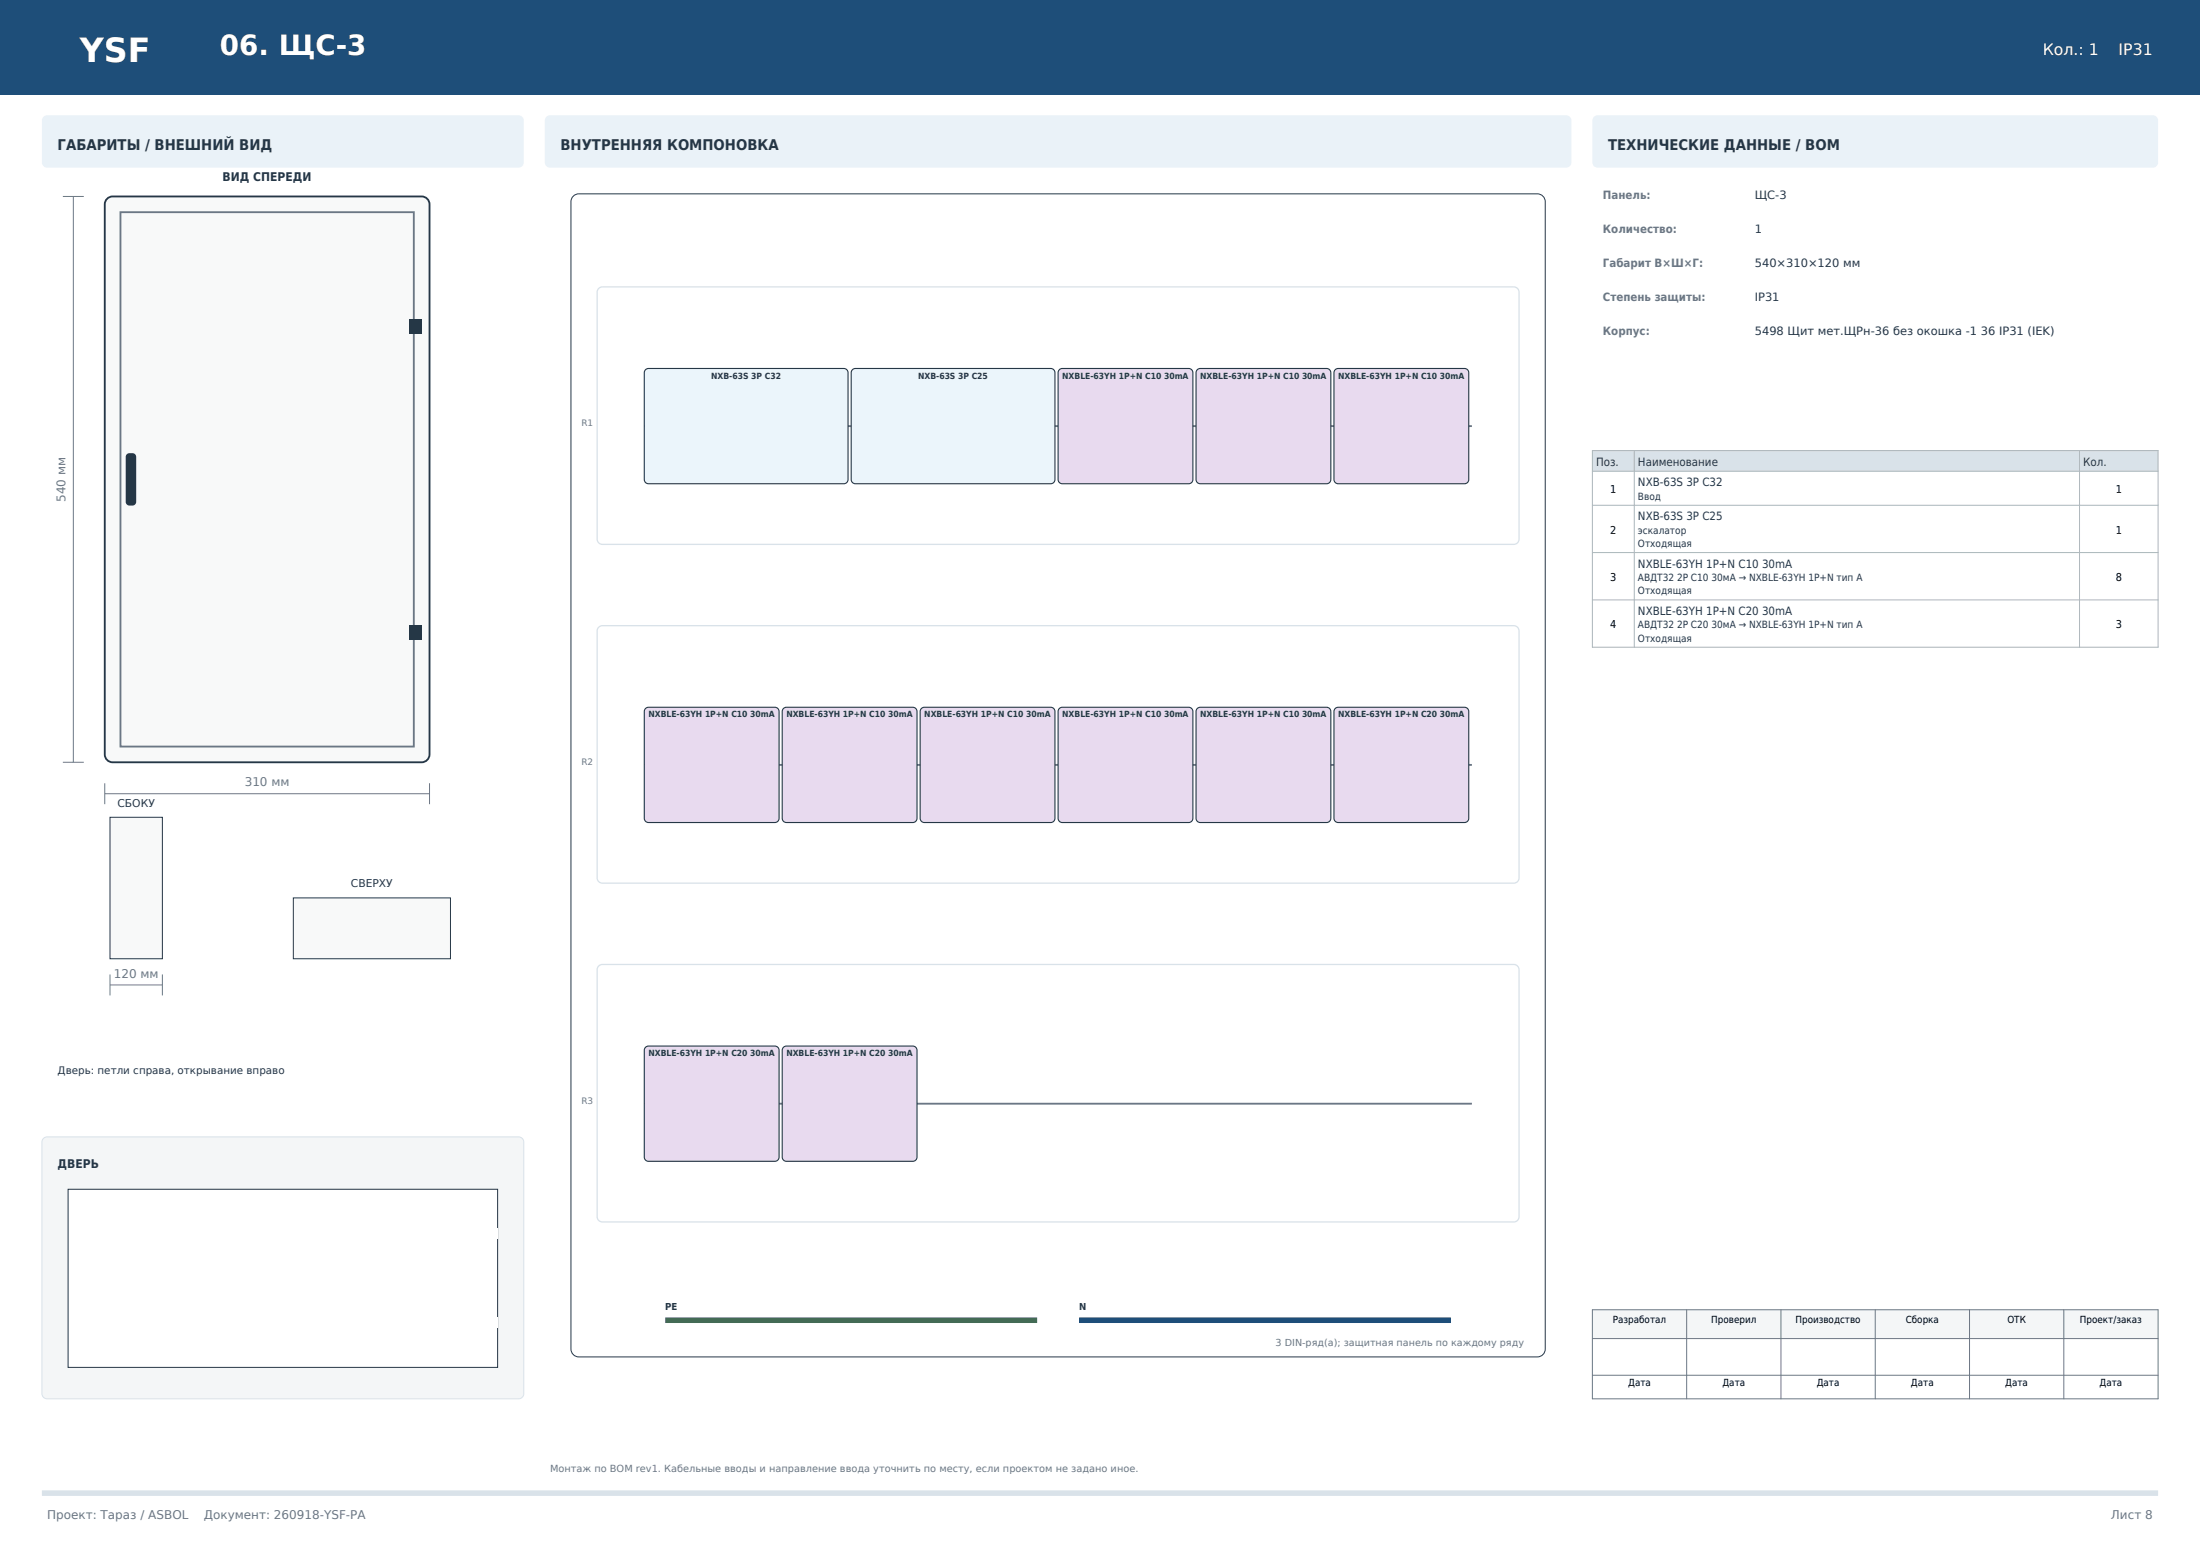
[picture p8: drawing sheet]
<svg xmlns="http://www.w3.org/2000/svg" width="420mm" height="297mm" viewBox="0 0 420 297" stroke-linecap="round" stroke-linejoin="round" font-family="sans-serif">
<g fill="#1e4e79">
<path d="M0 0h420v18h-420z" fill-rule="evenodd"/>
<path d="M8.6 5.6l.9-.5 .5-.1h24a2 2 0 0 1 2 2v6a2 2 0 0 1-2 2h-24a2 2 0 0 1-2-2v-6l.1-.5z" fill-rule="evenodd"/>
</g>
<path d="M8.3 22.3l.7-.3h90a1 1 0 0 1 1 1v8a1 1 0 0 1-1 1h-90a1 1 0 0 1-1-1v-8z" fill-rule="evenodd" fill="#eaf2f8"/>
<path d="M20.3 38.1l.7-.5 .5-.1h59a1.5 1.5 0 0 1 1.5 1.5v105a1.5 1.5 0 0 1-1.5 1.5h-59a1.5 1.5 0 0 1-1.5-1.5v-105z" fill-rule="evenodd" fill="#f8f9f9" stroke="#253746" stroke-width=".35"/>
<path d="M23 40.5h56v102h-56z" fill="none" stroke="#6b7785" stroke-width=".35"/>
<g fill="#253746">
<path d="M78.2 119.3h2.4v2.8h-2.4z" fill-rule="evenodd"/>
<path d="M78.2 60.9h2.4v2.8h-2.4z" fill-rule="evenodd"/>
<path d="M24.2 86.7a1.13 1.13 0 0 1 1.8 .5v8.6a.7 .7 0 0 1-.7 .7h-.6a.7 .7 0 0 1-.7-.7v-8.6z" fill-rule="evenodd"/>
</g>
<path d="M12 37.5h4M14 37.5v108M12 145.5h4M20 151.5h62M20 149.5v4M82 149.5v4" fill="none" stroke="#6b7785" stroke-width=".19"/>
<path d="M21 156h10v27h-10z" fill-rule="evenodd" fill="#f8f9f9" stroke="#253746" stroke-width=".19"/>
<path d="M21 188h10M21 186v4M31 186v4" fill="none" stroke="#6b7785" stroke-width=".19"/>
<path d="M56 171.4h30v11.6h-30z" fill-rule="evenodd" fill="#f8f9f9" stroke="#253746" stroke-width=".19"/>
<path d="M8.3 217.3l.7-.3h90a1 1 0 0 1 1 1v48a1 1 0 0 1-1 1h-90a1 1 0 0 1-1-1v-48z" fill-rule="evenodd" fill="#f4f6f7" stroke="#d9e2e9" stroke-width=".19"/>
<path d="M13 227h82v34h-82z" fill-rule="evenodd" fill="#fff" stroke="#253746" stroke-width=".19"/>
<g fill="#fff">
<path d="M93 251.5h2v2h-2z" fill-rule="evenodd"/>
<path d="M93 234.5h2v2h-2z" fill-rule="evenodd"/>
<path d="M15.2 241.1l1.3-.1 .3 .1 .2 .4v5l-.1 .3-.4 .2-1.3-.1-.2-.4v-5z" fill-rule="evenodd"/>
</g>
<path d="M104.3 22.3l.7-.3h194a1 1 0 0 1 1 1v8a1 1 0 0 1-1 1h-194a1 1 0 0 1-1-1v-8z" fill-rule="evenodd" fill="#eaf2f8"/>
<path d="M109.6 37.3l.9-.3h183a1.5 1.5 0 0 1 1.5 1.5v219a1.5 1.5 0 0 1-1.5 1.5h-183a1.5 1.5 0 0 1-1.5-1.5v-219l.1-.5z" fill-rule="evenodd" fill="#fff" stroke="#253746" stroke-width=".19"/>
<path d="M114.3 55.1l.7-.3h174a1 1 0 0 1 1 1v47.1a1 1 0 0 1-1 1h-174a1 1 0 0 1-1-1v-47.1z" fill="none" stroke="#d9e2e9" stroke-width=".25"/>
<path d="M123 81.3h158" fill="none" stroke="#6b7785" stroke-width=".35"/>
<g fill="#ebf5fb" stroke="#253746" stroke-width=".21">
<path d="M123.2 70.6l.6-.3h37.3a.8 .8 0 0 1 .8 .8v20.4a.8 .8 0 0 1-.8 .8h-37.3a.8 .8 0 0 1-.8-.8v-20.4z" fill-rule="evenodd"/>
<path d="M162.7 70.6l.6-.3h37.3a.8 .8 0 0 1 .8 .8v20.4a.8 .8 0 0 1-.8 .8h-37.3a.8 .8 0 0 1-.8-.8v-20.4z" fill-rule="evenodd"/>
</g>
<g fill="#e8daef" stroke="#253746" stroke-width=".21">
<path d="M202.2 70.6l.6-.3h24.1a.8 .8 0 0 1 .8 .8v20.4a.8 .8 0 0 1-.8 .8h-24.1a.8 .8 0 0 1-.8-.8v-20.4z" fill-rule="evenodd"/>
<path d="M228.6 70.6l.5-.3h24.2a.8 .8 0 0 1 .8 .8v20.4a.8 .8 0 0 1-.8 .8h-24.2a.8 .8 0 0 1-.8-.8v-20.4z" fill-rule="evenodd"/>
<path d="M254.9 70.6l.6-.3h24.1a.8 .8 0 0 1 .8 .8v20.4a.8 .8 0 0 1-.8 .8h-24.1a.8 .8 0 0 1-.8-.8v-20.4z" fill-rule="evenodd"/>
</g>
<path d="M114.3 119.7l.7-.3h174a1 1 0 0 1 1 1v47.2a1 1 0 0 1-1 1h-174a1 1 0 0 1-1-1v-47.2z" fill="none" stroke="#d9e2e9" stroke-width=".25"/>
<path d="M123 146h158" fill="none" stroke="#6b7785" stroke-width=".35"/>
<g fill="#e8daef" stroke="#253746" stroke-width=".21">
<path d="M123.2 135.2l.6-.2h24.1a.8 .8 0 0 1 .8 .8v20.4a.8 .8 0 0 1-.8 .8h-24.1a.8 .8 0 0 1-.8-.8v-20.4z" fill-rule="evenodd"/>
<path d="M149.6 135.2l.5-.2h24.2a.8 .8 0 0 1 .8 .8v20.4a.8 .8 0 0 1-.8 .8h-24.2a.8 .8 0 0 1-.8-.8v-20.4z" fill-rule="evenodd"/>
<path d="M175.9 135.2l.6-.2h24.1a.8 .8 0 0 1 .8 .8v20.4a.8 .8 0 0 1-.8 .8h-24.1a.8 .8 0 0 1-.8-.8v-20.4z" fill-rule="evenodd"/>
<path d="M202.2 135.2l.6-.2h24.1a.8 .8 0 0 1 .8 .8v20.4a.8 .8 0 0 1-.8 .8h-24.1a.8 .8 0 0 1-.8-.8v-20.4z" fill-rule="evenodd"/>
<path d="M228.6 135.2l.5-.2h24.2a.8 .8 0 0 1 .8 .8v20.4a.8 .8 0 0 1-.8 .8h-24.2a.8 .8 0 0 1-.8-.8v-20.4z" fill-rule="evenodd"/>
<path d="M254.9 135.2l.6-.2h24.1a.8 .8 0 0 1 .8 .8v20.4a.8 .8 0 0 1-.8 .8h-24.1a.8 .8 0 0 1-.8-.8v-20.4z" fill-rule="evenodd"/>
</g>
<path d="M114.3 184.4l.7-.3h174a1 1 0 0 1 1 1v47.1a1 1 0 0 1-1 1h-174a1 1 0 0 1-1-1v-47.1z" fill="none" stroke="#d9e2e9" stroke-width=".25"/>
<path d="M123 210.7h158" fill="none" stroke="#6b7785" stroke-width=".35"/>
<g fill="#e8daef" stroke="#253746" stroke-width=".21">
<path d="M123.2 199.9l.6-.2h24.1a.8 .8 0 0 1 .8 .8v20.4a.8 .8 0 0 1-.8 .8h-24.1a.8 .8 0 0 1-.8-.8v-20.4z" fill-rule="evenodd"/>
<path d="M149.6 199.9l.5-.2h24.2a.8 .8 0 0 1 .8 .8v20.4a.8 .8 0 0 1-.8 .8h-24.2a.8 .8 0 0 1-.8-.8v-20.4z" fill-rule="evenodd"/>
</g>
<path d="M127 252h71" fill="none" stroke="#3f6b4f" stroke-width="1.1" stroke-linecap="butt"/>
<path d="M206 252h71" fill="none" stroke="#1e4e79" stroke-width="1.1" stroke-linecap="butt"/>
<path d="M304.3 22.3l.7-.3h106a1 1 0 0 1 1 1v8a1 1 0 0 1-1 1h-106a1 1 0 0 1-1-1v-8z" fill-rule="evenodd" fill="#eaf2f8"/>
<path d="M304 86h108v4h-108z" fill-rule="evenodd" fill="#d9e2e9"/>
<path d="M304 86h108v37.5h-108zM304 90h108M304 96.4h108M312 86v37.5M397 86v37.5M304 105.5h108M304 114.5h108" fill="none" stroke="#aab7b8" stroke-width=".19"/>
<path d="M304 250h108v5.5h-108z" fill-rule="evenodd" fill="#f4f6f7"/>
<path d="M304 250h108v17h-108zM304 255.5h108M322 250v17M340 250v17M358 250v17M376 250v17M394 250v17M304 262.5h108" fill="none" stroke="#6b7785" stroke-width=".19"/>
<path d="M8 285h404" fill="none" stroke="#d9e2e9" stroke-width="1.1" stroke-linecap="butt"/>
<text font-size="6.3" fill="#fff" x="15.2" y="11.9">YSF</text>
<text font-size="5.3" fill="#fff" x="42" y="10.5">06. ЩС-3</text>
<g font-size="3" fill="#fff">
<text x="390" y="10.5">Кол.: 1</text>
<text x="404.5" y="10.5">IP31</text>
</g>
<g font-size="2.8" fill="#253746">
<text x="11" y="28.7">ГАБАРИТЫ / ВНЕШНИЙ ВИД</text>
<text x="107" y="28.7">ВНУТРЕННЯЯ КОМПОНОВКА</text>
<text x="307" y="28.7">ТЕХНИЧЕСКИЕ ДАННЫЕ / BOM</text>
</g>
<g font-size="2.3" fill="#253746">
<text x="42.5" y="34.5">ВИД СПЕРЕДИ</text>
<text x="11" y="223">ДВЕРЬ</text>
</g>
<g font-size="2.3" fill="#6b7785">
<text x="12.5" y="95.8" transform="rotate(-90 12.5 95.8)">540 мм</text>
<text x="46.7" y="150.1">310 мм</text>
<text x="21.7" y="186.6">120 мм</text>
<text x="9" y="290">Проект: Тараз / ASBOL</text>
<text x="38.9" y="290">Документ: 260918-YSF-PA</text>
<text x="403" y="290">Лист 8</text>
</g>
<g font-size="2.2" fill="#6b7785">
<text x="306" y="38">Панель:</text>
<text x="306" y="44.5">Количество:</text>
<text x="306" y="51">Габарит В×Ш×Г:</text>
<text x="306" y="57.5">Степень защиты:</text>
<text x="306" y="64">Корпус:</text>
</g>
<g font-size="2.2" fill="#253746">
<text x="335" y="38">ЩС-3</text>
<text x="335" y="44.5">1</text>
<text x="335" y="51">540×310×120 мм</text>
<text x="335" y="57.5">IP31</text>
<text x="335" y="64">5498 Щит мет.ЩРн-36 без окошка -1 36 IP31 (IEK)</text>
<text x="304.7" y="88.9">Поз.</text>
<text x="312.7" y="88.9">Наименование</text>
<text x="397.7" y="88.9">Кол.</text>
<text x="312.7" y="92.8">NXB-63S 3P C32</text>
<text x="312.7" y="99.3">NXB-63S 3P C25</text>
<text x="312.7" y="108.4">NXBLE-63YH 1P+N C10 30mA</text>
<text x="312.7" y="117.4">NXBLE-63YH 1P+N C20 30mA</text>
</g>
<g font-size="2.1">
<text x="307.4" y="94.1">1</text>
<text x="403.9" y="94.1">1</text>
<text x="307.4" y="101.9">2</text>
<text x="403.9" y="101.9">1</text>
<text x="307.4" y="110.9">3</text>
<text x="403.9" y="110.9">8</text>
<text x="307.4" y="119.9">4</text>
<text x="403.9" y="119.9">3</text>
</g>
<g font-size="2" fill="#253746">
<text x="22.4" y="154">СБОКУ</text>
<text x="67" y="169.4">СВЕРХУ</text>
<text x="11" y="205">Дверь: петли справа, открывание вправо</text>
</g>
<g font-size="1.9" fill="#253746">
<text x="312.7" y="95.4">Ввод</text>
<text x="312.7" y="101.9">эскалатор</text>
<text x="312.7" y="104.4">Отходящая</text>
<text x="312.7" y="110.9">АВДТ32 2Р C10 30мА → NXBLE-63YH 1P+N тип A</text>
<text x="312.7" y="113.4">Отходящая</text>
<text x="312.7" y="119.9">АВДТ32 2Р C20 30мА → NXBLE-63YH 1P+N тип A</text>
<text x="312.7" y="122.5">Отходящая</text>
</g>
<g font-size="1.9">
<text x="307.9" y="252.5">Разработал</text>
<text x="326.7" y="252.5">Проверил</text>
<text x="342.8" y="252.5">Производство</text>
<text x="363.8" y="252.5">Сборка</text>
<text x="383.2" y="252.5">ОТК</text>
<text x="397.1" y="252.5">Проект/заказ</text>
<text x="310.8" y="264.5">Дата</text>
<text x="328.8" y="264.5">Дата</text>
<text x="346.8" y="264.5">Дата</text>
<text x="364.8" y="264.5">Дата</text>
<text x="382.8" y="264.5">Дата</text>
<text x="400.8" y="264.5">Дата</text>
</g>
<text font-size="1.9" fill="#6b7785" x="105" y="281">Монтаж по BOM rev1. Кабельные вводы и направление ввода уточнить по месту, если проектом не задано иное.</text>
<g font-size="1.8" fill="#253746">
<text x="127" y="250">PE</text>
<text x="206" y="250">N</text>
</g>
<text font-size="1.8" fill="#6b7785" x="243.5" y="257">3 DIN-ряд(а); защитная панель по каждому ряду</text>
<g font-size="1.7" fill="#6b7785">
<text x="111" y="81.3">R1</text>
<text x="111" y="146">R2</text>
<text x="111" y="210.7">R3</text>
</g>
<g font-size="1.6" fill="#253746">
<text x="135.8" y="72.3">NXB-63S 3P C32</text>
<text x="175.3" y="72.3">NXB-63S 3P C25</text>
<text x="202.8" y="72.3">NXBLE-63YH 1P+N C10 30mA</text>
<text x="229.1" y="72.3">NXBLE-63YH 1P+N C10 30mA</text>
<text x="255.5" y="72.3">NXBLE-63YH 1P+N C10 30mA</text>
<text x="123.8" y="136.9">NXBLE-63YH 1P+N C10 30mA</text>
<text x="150.1" y="136.9">NXBLE-63YH 1P+N C10 30mA</text>
<text x="176.5" y="136.9">NXBLE-63YH 1P+N C10 30mA</text>
<text x="202.8" y="136.9">NXBLE-63YH 1P+N C10 30mA</text>
<text x="229.1" y="136.9">NXBLE-63YH 1P+N C10 30mA</text>
<text x="255.5" y="136.9">NXBLE-63YH 1P+N C20 30mA</text>
<text x="123.8" y="201.6">NXBLE-63YH 1P+N C20 30mA</text>
<text x="150.1" y="201.6">NXBLE-63YH 1P+N C20 30mA</text>
</g>
</svg>
